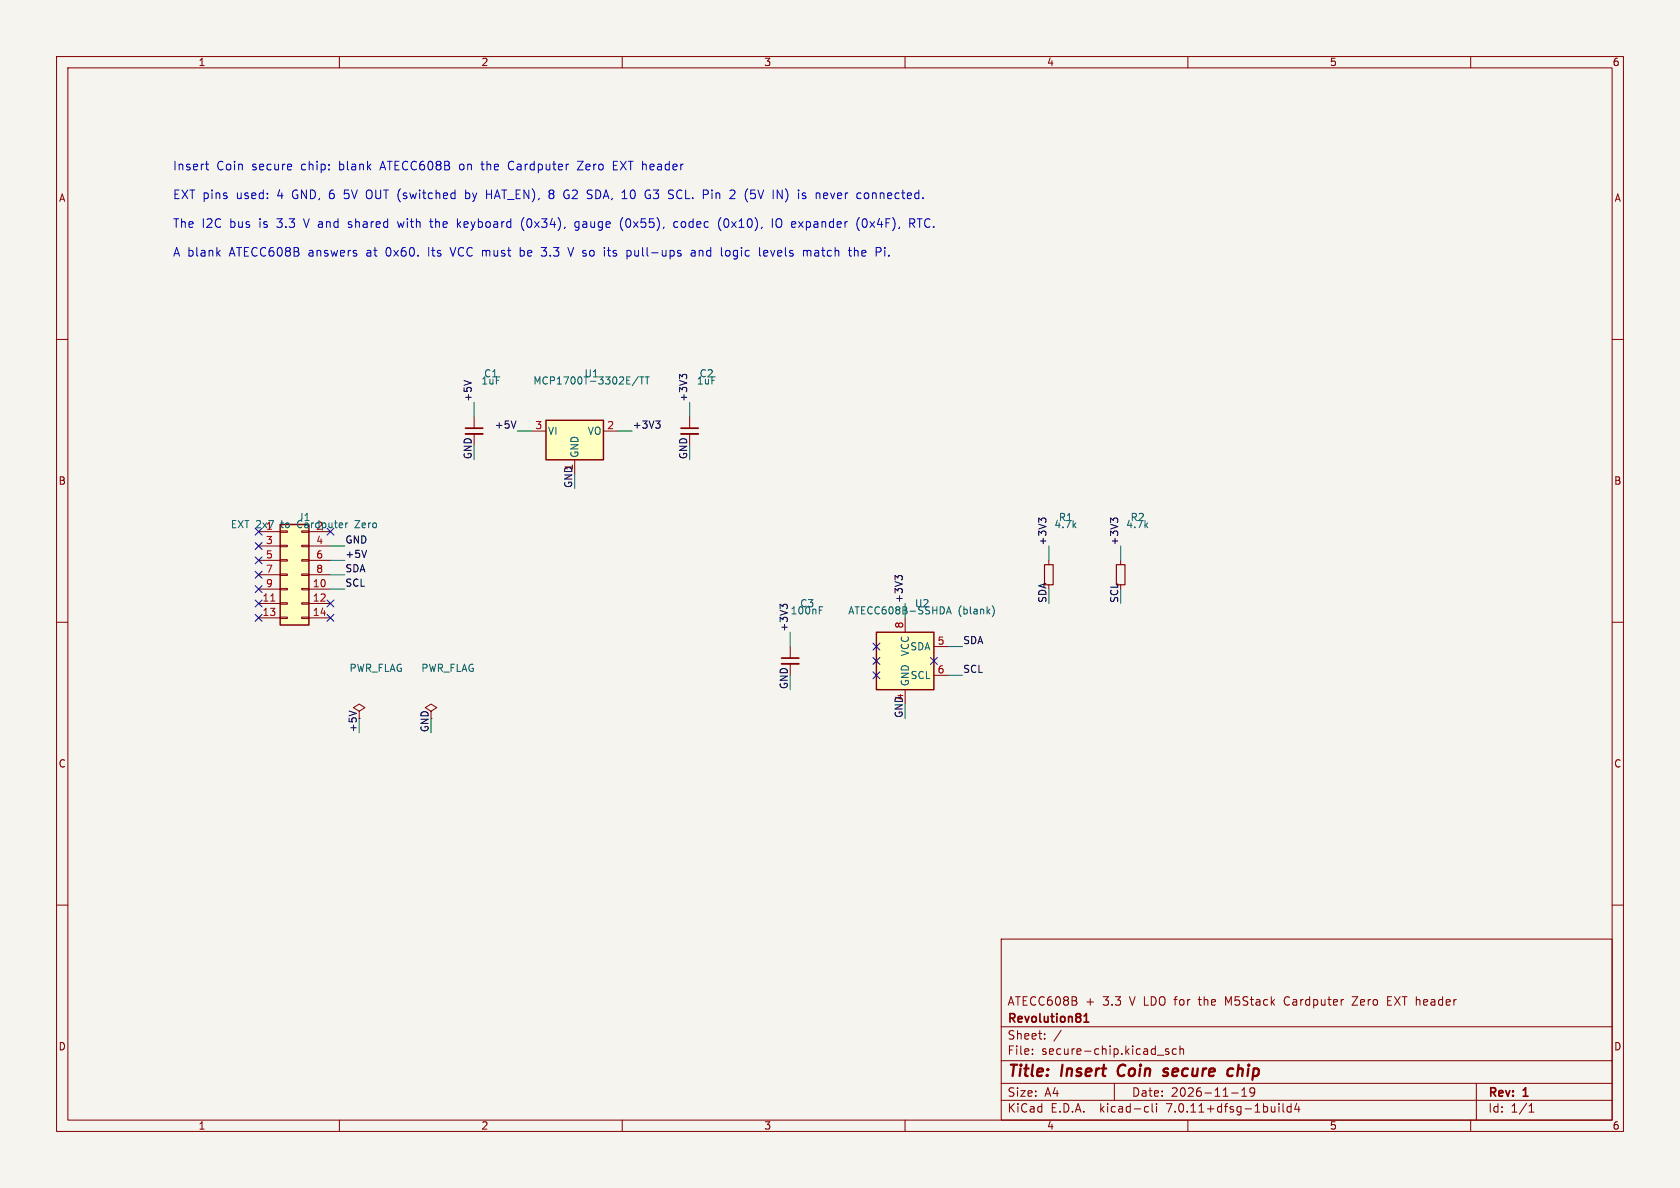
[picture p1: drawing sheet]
(kicad_sch (version 20230121) (generator eeschema)
 (paper "A4")
 (title_block (title "Insert Coin secure chip") (date "2026-11-19") (rev "1")
  (company "Revolution81") (comment 1 "ATECC608B + 3.3 V LDO for the M5Stack Cardputer Zero EXT header"))
 (lib_symbols
  (symbol "Device:R_Small" (pin_numbers hide) (pin_names (offset 0.254) hide) (in_bom yes) (on_board yes)
  (property "Reference" "R" (at 0.762 0.508 0) (effects (font (size 1.27 1.27)) (justify left)))
  (property "Value" "R_Small" (at 0.762 -1.016 0) (effects (font (size 1.27 1.27)) (justify left)))
  (property "Footprint" "" (at 0 0 0) (effects (font (size 1.27 1.27)) hide))
  (property "Datasheet" "~" (at 0 0 0) (effects (font (size 1.27 1.27)) hide))
  (symbol "R_Small_0_1"
   (rectangle (start -0.762 1.778) (end 0.762 -1.778) (stroke (width 0.2032) (type default)) (fill (type none))))
  (symbol "R_Small_1_1"
   (pin passive line (at 0 2.54 270) (length 0.762) (name "~" (effects (font (size 1.27 1.27)))) (number "1" (effects (font (size 1.27 1.27)))))
   (pin passive line (at 0 -2.54 90) (length 0.762) (name "~" (effects (font (size 1.27 1.27)))) (number "2" (effects (font (size 1.27 1.27)))))))
  (symbol "Device:C_Small" (pin_numbers hide) (pin_names (offset 0.254) hide) (in_bom yes) (on_board yes)
  (property "Reference" "C" (at 0.254 1.778 0) (effects (font (size 1.27 1.27)) (justify left)))
  (property "Value" "C_Small" (at 0.254 -2.032 0) (effects (font (size 1.27 1.27)) (justify left)))
  (property "Footprint" "" (at 0 0 0) (effects (font (size 1.27 1.27)) hide))
  (property "Datasheet" "~" (at 0 0 0) (effects (font (size 1.27 1.27)) hide))
  (symbol "C_Small_0_1"
   (polyline (pts (xy -1.524 -0.508) (xy 1.524 -0.508)) (stroke (width 0.3302) (type default)) (fill (type none)))
   (polyline (pts (xy -1.524 0.508) (xy 1.524 0.508)) (stroke (width 0.3048) (type default)) (fill (type none))))
  (symbol "C_Small_1_1"
   (pin passive line (at 0 2.54 270) (length 2.032) (name "~" (effects (font (size 1.27 1.27)))) (number "1" (effects (font (size 1.27 1.27)))))
   (pin passive line (at 0 -2.54 90) (length 2.032) (name "~" (effects (font (size 1.27 1.27)))) (number "2" (effects (font (size 1.27 1.27)))))))
  (symbol "Security:ATECC608A-SSHDA" (in_bom yes) (on_board yes)
  (property "Reference" "U" (at 3.81 6.35 0) (effects (font (size 1.27 1.27))))
  (property "Value" "ATECC608A-SSHDA" (at 10.16 -6.35 0) (effects (font (size 1.27 1.27))))
  (property "Footprint" "Package_SO:SOIC-8_3.9x4.9mm_P1.27mm" (at 0 0 0) (effects (font (size 1.27 1.27)) hide))
  (property "Datasheet" "http://ww1.microchip.com/downloads/en/DeviceDoc/ATECC608A-CryptoAuthentication-Device-Summary-Data-Sheet-DS40001977B.pdf" (at 3.81 6.35 0) (effects (font (size 1.27 1.27)) hide))
  (symbol "ATECC608A-SSHDA_0_1"
   (rectangle (start -5.08 5.08) (end 5.08 -5.08) (stroke (width 0.254) (type default)) (fill (type background))))
  (symbol "ATECC608A-SSHDA_1_1"
   (pin no_connect line (at -5.08 2.54 0) (length 2.54) hide (name "NC" (effects (font (size 1.27 1.27)))) (number "1" (effects (font (size 1.27 1.27)))))
   (pin no_connect line (at -5.08 0 0) (length 2.54) hide (name "NC" (effects (font (size 1.27 1.27)))) (number "2" (effects (font (size 1.27 1.27)))))
   (pin no_connect line (at -5.08 -2.54 0) (length 2.54) hide (name "NC" (effects (font (size 1.27 1.27)))) (number "3" (effects (font (size 1.27 1.27)))))
   (pin power_in line (at 0 -7.62 90) (length 2.54) (name "GND" (effects (font (size 1.27 1.27)))) (number "4" (effects (font (size 1.27 1.27)))))
   (pin bidirectional line (at 7.62 2.54 180) (length 2.54) (name "SDA" (effects (font (size 1.27 1.27)))) (number "5" (effects (font (size 1.27 1.27)))))
   (pin input line (at 7.62 -2.54 180) (length 2.54) (name "SCL" (effects (font (size 1.27 1.27)))) (number "6" (effects (font (size 1.27 1.27)))))
   (pin no_connect line (at 5.08 0 180) (length 2.54) hide (name "NC" (effects (font (size 1.27 1.27)))) (number "7" (effects (font (size 1.27 1.27)))))
   (pin power_in line (at 0 7.62 270) (length 2.54) (name "VCC" (effects (font (size 1.27 1.27)))) (number "8" (effects (font (size 1.27 1.27)))))))
  (symbol "Regulator_Linear:MCP1700x-300xxTT" (pin_names (offset 0.254)) (in_bom yes) (on_board yes)
  (property "Reference" "U" (at -3.81 3.175 0) (effects (font (size 1.27 1.27))))
  (property "Value" "MCP1700x-300xxTT" (at 0 3.175 0) (effects (font (size 1.27 1.27)) (justify left)))
  (property "Footprint" "Package_TO_SOT_SMD:SOT-23" (at 0 5.715 0) (effects (font (size 1.27 1.27)) hide))
  (property "Datasheet" "http://ww1.microchip.com/downloads/en/DeviceDoc/20001826D.pdf" (at 0 0 0) (effects (font (size 1.27 1.27)) hide))
  (symbol "MCP1700x-300xxTT_0_1"
   (rectangle (start -5.08 1.905) (end 5.08 -5.08) (stroke (width 0.254) (type default)) (fill (type background))))
  (symbol "MCP1700x-300xxTT_1_1"
   (pin power_in line (at 0 -7.62 90) (length 2.54) (name "GND" (effects (font (size 1.27 1.27)))) (number "1" (effects (font (size 1.27 1.27)))))
   (pin power_out line (at 7.62 0 180) (length 2.54) (name "VO" (effects (font (size 1.27 1.27)))) (number "2" (effects (font (size 1.27 1.27)))))
   (pin power_in line (at -7.62 0 0) (length 2.54) (name "VI" (effects (font (size 1.27 1.27)))) (number "3" (effects (font (size 1.27 1.27)))))))
  (symbol "Connector_Generic:Conn_02x07_Odd_Even" (pin_names (offset 1.016) hide) (in_bom yes) (on_board yes)
  (property "Reference" "J" (at 1.27 10.16 0) (effects (font (size 1.27 1.27))))
  (property "Value" "Conn_02x07_Odd_Even" (at 1.27 -10.16 0) (effects (font (size 1.27 1.27))))
  (property "Footprint" "" (at 0 0 0) (effects (font (size 1.27 1.27)) hide))
  (property "Datasheet" "~" (at 0 0 0) (effects (font (size 1.27 1.27)) hide))
  (symbol "Conn_02x07_Odd_Even_1_1"
   (rectangle (start -1.27 -7.493) (end 0 -7.747) (stroke (width 0.1524) (type default)) (fill (type none)))
   (rectangle (start -1.27 -4.953) (end 0 -5.207) (stroke (width 0.1524) (type default)) (fill (type none)))
   (rectangle (start -1.27 -2.413) (end 0 -2.667) (stroke (width 0.1524) (type default)) (fill (type none)))
   (rectangle (start -1.27 0.127) (end 0 -0.127) (stroke (width 0.1524) (type default)) (fill (type none)))
   (rectangle (start -1.27 2.667) (end 0 2.413) (stroke (width 0.1524) (type default)) (fill (type none)))
   (rectangle (start -1.27 5.207) (end 0 4.953) (stroke (width 0.1524) (type default)) (fill (type none)))
   (rectangle (start -1.27 7.747) (end 0 7.493) (stroke (width 0.1524) (type default)) (fill (type none)))
   (rectangle (start -1.27 8.89) (end 3.81 -8.89) (stroke (width 0.254) (type default)) (fill (type background)))
   (rectangle (start 3.81 -7.493) (end 2.54 -7.747) (stroke (width 0.1524) (type default)) (fill (type none)))
   (rectangle (start 3.81 -4.953) (end 2.54 -5.207) (stroke (width 0.1524) (type default)) (fill (type none)))
   (rectangle (start 3.81 -2.413) (end 2.54 -2.667) (stroke (width 0.1524) (type default)) (fill (type none)))
   (rectangle (start 3.81 0.127) (end 2.54 -0.127) (stroke (width 0.1524) (type default)) (fill (type none)))
   (rectangle (start 3.81 2.667) (end 2.54 2.413) (stroke (width 0.1524) (type default)) (fill (type none)))
   (rectangle (start 3.81 5.207) (end 2.54 4.953) (stroke (width 0.1524) (type default)) (fill (type none)))
   (rectangle (start 3.81 7.747) (end 2.54 7.493) (stroke (width 0.1524) (type default)) (fill (type none)))
   (pin passive line (at -5.08 7.62 0) (length 3.81) (name "Pin_1" (effects (font (size 1.27 1.27)))) (number "1" (effects (font (size 1.27 1.27)))))
   (pin passive line (at 7.62 -2.54 180) (length 3.81) (name "Pin_10" (effects (font (size 1.27 1.27)))) (number "10" (effects (font (size 1.27 1.27)))))
   (pin passive line (at -5.08 -5.08 0) (length 3.81) (name "Pin_11" (effects (font (size 1.27 1.27)))) (number "11" (effects (font (size 1.27 1.27)))))
   (pin passive line (at 7.62 -5.08 180) (length 3.81) (name "Pin_12" (effects (font (size 1.27 1.27)))) (number "12" (effects (font (size 1.27 1.27)))))
   (pin passive line (at -5.08 -7.62 0) (length 3.81) (name "Pin_13" (effects (font (size 1.27 1.27)))) (number "13" (effects (font (size 1.27 1.27)))))
   (pin passive line (at 7.62 -7.62 180) (length 3.81) (name "Pin_14" (effects (font (size 1.27 1.27)))) (number "14" (effects (font (size 1.27 1.27)))))
   (pin passive line (at 7.62 7.62 180) (length 3.81) (name "Pin_2" (effects (font (size 1.27 1.27)))) (number "2" (effects (font (size 1.27 1.27)))))
   (pin passive line (at -5.08 5.08 0) (length 3.81) (name "Pin_3" (effects (font (size 1.27 1.27)))) (number "3" (effects (font (size 1.27 1.27)))))
   (pin passive line (at 7.62 5.08 180) (length 3.81) (name "Pin_4" (effects (font (size 1.27 1.27)))) (number "4" (effects (font (size 1.27 1.27)))))
   (pin passive line (at -5.08 2.54 0) (length 3.81) (name "Pin_5" (effects (font (size 1.27 1.27)))) (number "5" (effects (font (size 1.27 1.27)))))
   (pin passive line (at 7.62 2.54 180) (length 3.81) (name "Pin_6" (effects (font (size 1.27 1.27)))) (number "6" (effects (font (size 1.27 1.27)))))
   (pin passive line (at -5.08 0 0) (length 3.81) (name "Pin_7" (effects (font (size 1.27 1.27)))) (number "7" (effects (font (size 1.27 1.27)))))
   (pin passive line (at 7.62 0 180) (length 3.81) (name "Pin_8" (effects (font (size 1.27 1.27)))) (number "8" (effects (font (size 1.27 1.27)))))
   (pin passive line (at -5.08 -2.54 0) (length 3.81) (name "Pin_9" (effects (font (size 1.27 1.27)))) (number "9" (effects (font (size 1.27 1.27)))))))
  (symbol "power:PWR_FLAG" (power) (pin_numbers hide) (pin_names (offset 0) hide) (in_bom yes) (on_board yes)
  (property "Reference" "#FLG" (at 0 1.905 0) (effects (font (size 1.27 1.27)) hide))
  (property "Value" "PWR_FLAG" (at 0 3.81 0) (effects (font (size 1.27 1.27))))
  (property "Footprint" "" (at 0 0 0) (effects (font (size 1.27 1.27)) hide))
  (property "Datasheet" "~" (at 0 0 0) (effects (font (size 1.27 1.27)) hide))
  (symbol "PWR_FLAG_0_0"
   (pin power_out line (at 0 0 90) (length 0) (name "pwr" (effects (font (size 1.27 1.27)))) (number "1" (effects (font (size 1.27 1.27))))))
  (symbol "PWR_FLAG_0_1"
   (polyline (pts (xy 0 0) (xy 0 1.27) (xy -1.016 1.905) (xy 0 2.54) (xy 1.016 1.905) (xy 0 1.27)) (stroke (width 0) (type default)) (fill (type none))))))
 (symbol (lib_id "Connector_Generic:Conn_02x07_Odd_Even") (at 50.8 101.6 0) (unit 1) (in_bom yes) (on_board yes) (dnp no)
  (property "Reference" "J1" (at 53.8 91.44 0) (effects (font (size 1.27 1.27))))
  (property "Value" "EXT 2x7 to Cardputer Zero" (at 53.8 92.71 0) (effects (font (size 1.27 1.27))))
  (property "Footprint" "Connector_PinHeader_2.54mm:PinHeader_2x07_P2.54mm_Vertical" (at 50.8 101.6 0) (effects (font (size 1.27 1.27)) hide))
  (property "Datasheet" "" (at 50.8 101.6 0) (effects (font (size 1.27 1.27)) hide))
  (property "MPN" "2x7 2.54mm male header" (at 50.8 101.6 0) (effects (font (size 1.27 1.27)) hide)) (pin "1") (pin "10") (pin "11") (pin "12") (pin "13") (pin "14") (pin "2") (pin "3") (pin "4") (pin "5") (pin "6") (pin "7") (pin "8") (pin "9"))
 (no_connect (at 45.72 93.98))
 (wire (pts (xy 58.42 104.14) (xy 60.96 104.14)) (stroke (width 0) (type default)))
 (label "SCL" (at 60.96 104.14 0) (fields_autoplaced) (effects (font (size 1.27 1.27)) (justify left bottom)))
 (no_connect (at 45.72 106.68))
 (no_connect (at 58.42 106.68))
 (no_connect (at 45.72 109.22))
 (no_connect (at 58.42 109.22))
 (no_connect (at 58.42 93.98))
 (no_connect (at 45.72 96.52))
 (wire (pts (xy 58.42 96.52) (xy 60.96 96.52)) (stroke (width 0) (type default)))
 (label "GND" (at 60.96 96.52 0) (fields_autoplaced) (effects (font (size 1.27 1.27)) (justify left bottom)))
 (no_connect (at 45.72 99.06))
 (wire (pts (xy 58.42 99.06) (xy 60.96 99.06)) (stroke (width 0) (type default)))
 (label "+5V" (at 60.96 99.06 0) (fields_autoplaced) (effects (font (size 1.27 1.27)) (justify left bottom)))
 (no_connect (at 45.72 101.6))
 (wire (pts (xy 58.42 101.6) (xy 60.96 101.6)) (stroke (width 0) (type default)))
 (label "SDA" (at 60.96 101.6 0) (fields_autoplaced) (effects (font (size 1.27 1.27)) (justify left bottom)))
 (no_connect (at 45.72 104.14))
 (symbol (lib_id "Regulator_Linear:MCP1700x-300xxTT") (at 101.6 76.2 0) (unit 1) (in_bom yes) (on_board yes) (dnp no)
  (property "Reference" "U1" (at 104.6 66.04 0) (effects (font (size 1.27 1.27))))
  (property "Value" "MCP1700T-3302E/TT" (at 104.6 67.31 0) (effects (font (size 1.27 1.27))))
  (property "Footprint" "Package_TO_SOT_SMD:SOT-23" (at 101.6 76.2 0) (effects (font (size 1.27 1.27)) hide))
  (property "Datasheet" "" (at 101.6 76.2 0) (effects (font (size 1.27 1.27)) hide))
  (property "MPN" "MCP1700T-3302E/TT" (at 101.6 76.2 0) (effects (font (size 1.27 1.27)) hide)) (pin "1") (pin "2") (pin "3"))
 (wire (pts (xy 101.6 83.82) (xy 101.6 86.36)) (stroke (width 0) (type default)))
 (label "GND" (at 101.6 86.36 90) (fields_autoplaced) (effects (font (size 1.27 1.27)) (justify left bottom)))
 (wire (pts (xy 109.22 76.2) (xy 111.76 76.2)) (stroke (width 0) (type default)))
 (label "+3V3" (at 111.76 76.2 0) (fields_autoplaced) (effects (font (size 1.27 1.27)) (justify left bottom)))
 (wire (pts (xy 93.98 76.2) (xy 91.44 76.2)) (stroke (width 0) (type default)))
 (label "+5V" (at 91.44 76.2 0) (fields_autoplaced) (effects (font (size 1.27 1.27)) (justify right bottom)))
 (symbol (lib_id "Device:C_Small") (at 83.82 76.2 0) (unit 1) (in_bom yes) (on_board yes) (dnp no)
  (property "Reference" "C1" (at 86.82 66.04 0) (effects (font (size 1.27 1.27))))
  (property "Value" "1uF" (at 86.82 67.31 0) (effects (font (size 1.27 1.27))))
  (property "Footprint" "Capacitor_SMD:C_0603_1608Metric" (at 83.82 76.2 0) (effects (font (size 1.27 1.27)) hide))
  (property "Datasheet" "" (at 83.82 76.2 0) (effects (font (size 1.27 1.27)) hide))
  (property "MPN" "1uF 16V X7R 0603" (at 83.82 76.2 0) (effects (font (size 1.27 1.27)) hide)) (pin "1") (pin "2"))
 (wire (pts (xy 83.82 73.66) (xy 83.82 71.12)) (stroke (width 0) (type default)))
 (label "+5V" (at 83.82 71.12 90) (fields_autoplaced) (effects (font (size 1.27 1.27)) (justify left bottom)))
 (wire (pts (xy 83.82 78.74) (xy 83.82 81.28)) (stroke (width 0) (type default)))
 (label "GND" (at 83.82 81.28 90) (fields_autoplaced) (effects (font (size 1.27 1.27)) (justify left bottom)))
 (symbol (lib_id "Device:C_Small") (at 121.92 76.2 0) (unit 1) (in_bom yes) (on_board yes) (dnp no)
  (property "Reference" "C2" (at 124.92 66.04 0) (effects (font (size 1.27 1.27))))
  (property "Value" "1uF" (at 124.92 67.31 0) (effects (font (size 1.27 1.27))))
  (property "Footprint" "Capacitor_SMD:C_0603_1608Metric" (at 121.92 76.2 0) (effects (font (size 1.27 1.27)) hide))
  (property "Datasheet" "" (at 121.92 76.2 0) (effects (font (size 1.27 1.27)) hide))
  (property "MPN" "1uF 16V X7R 0603" (at 121.92 76.2 0) (effects (font (size 1.27 1.27)) hide)) (pin "1") (pin "2"))
 (wire (pts (xy 121.92 73.66) (xy 121.92 71.12)) (stroke (width 0) (type default)))
 (label "+3V3" (at 121.92 71.12 90) (fields_autoplaced) (effects (font (size 1.27 1.27)) (justify left bottom)))
 (wire (pts (xy 121.92 78.74) (xy 121.92 81.28)) (stroke (width 0) (type default)))
 (label "GND" (at 121.92 81.28 90) (fields_autoplaced) (effects (font (size 1.27 1.27)) (justify left bottom)))
 (symbol (lib_id "Security:ATECC608A-SSHDA") (at 160.02 116.84 0) (unit 1) (in_bom yes) (on_board yes) (dnp no)
  (property "Reference" "U2" (at 163.02 106.68 0) (effects (font (size 1.27 1.27))))
  (property "Value" "ATECC608B-SSHDA (blank)" (at 163.02 107.95 0) (effects (font (size 1.27 1.27))))
  (property "Footprint" "Package_SO:SOIC-8_3.9x4.9mm_P1.27mm" (at 160.02 116.84 0) (effects (font (size 1.27 1.27)) hide))
  (property "Datasheet" "" (at 160.02 116.84 0) (effects (font (size 1.27 1.27)) hide))
  (property "MPN" "ATECC608B-SSHDA-T" (at 160.02 116.84 0) (effects (font (size 1.27 1.27)) hide)) (pin "1") (pin "2") (pin "3") (pin "4") (pin "5") (pin "6") (pin "7") (pin "8"))
 (no_connect (at 154.94 114.3))
 (no_connect (at 154.94 116.84))
 (no_connect (at 154.94 119.38))
 (wire (pts (xy 160.02 124.46) (xy 160.02 127)) (stroke (width 0) (type default)))
 (label "GND" (at 160.02 127 90) (fields_autoplaced) (effects (font (size 1.27 1.27)) (justify left bottom)))
 (wire (pts (xy 167.64 114.3) (xy 170.18 114.3)) (stroke (width 0) (type default)))
 (label "SDA" (at 170.18 114.3 0) (fields_autoplaced) (effects (font (size 1.27 1.27)) (justify left bottom)))
 (wire (pts (xy 167.64 119.38) (xy 170.18 119.38)) (stroke (width 0) (type default)))
 (label "SCL" (at 170.18 119.38 0) (fields_autoplaced) (effects (font (size 1.27 1.27)) (justify left bottom)))
 (no_connect (at 165.1 116.84))
 (wire (pts (xy 160.02 109.22) (xy 160.02 106.68)) (stroke (width 0) (type default)))
 (label "+3V3" (at 160.02 106.68 90) (fields_autoplaced) (effects (font (size 1.27 1.27)) (justify left bottom)))
 (symbol (lib_id "Device:C_Small") (at 139.7 116.84 0) (unit 1) (in_bom yes) (on_board yes) (dnp no)
  (property "Reference" "C3" (at 142.7 106.68 0) (effects (font (size 1.27 1.27))))
  (property "Value" "100nF" (at 142.7 107.95 0) (effects (font (size 1.27 1.27))))
  (property "Footprint" "Capacitor_SMD:C_0603_1608Metric" (at 139.7 116.84 0) (effects (font (size 1.27 1.27)) hide))
  (property "Datasheet" "" (at 139.7 116.84 0) (effects (font (size 1.27 1.27)) hide))
  (property "MPN" "100nF 16V X7R 0603" (at 139.7 116.84 0) (effects (font (size 1.27 1.27)) hide)) (pin "1") (pin "2"))
 (wire (pts (xy 139.7 114.3) (xy 139.7 111.76)) (stroke (width 0) (type default)))
 (label "+3V3" (at 139.7 111.76 90) (fields_autoplaced) (effects (font (size 1.27 1.27)) (justify left bottom)))
 (wire (pts (xy 139.7 119.38) (xy 139.7 121.92)) (stroke (width 0) (type default)))
 (label "GND" (at 139.7 121.92 90) (fields_autoplaced) (effects (font (size 1.27 1.27)) (justify left bottom)))
 (symbol (lib_id "Device:R_Small") (at 185.42 101.6 0) (unit 1) (in_bom yes) (on_board yes) (dnp no)
  (property "Reference" "R1" (at 188.42 91.44 0) (effects (font (size 1.27 1.27))))
  (property "Value" "4.7k" (at 188.42 92.71 0) (effects (font (size 1.27 1.27))))
  (property "Footprint" "Resistor_SMD:R_0603_1608Metric" (at 185.42 101.6 0) (effects (font (size 1.27 1.27)) hide))
  (property "Datasheet" "" (at 185.42 101.6 0) (effects (font (size 1.27 1.27)) hide))
  (property "MPN" "4.7k 1% 0603" (at 185.42 101.6 0) (effects (font (size 1.27 1.27)) hide)) (pin "1") (pin "2"))
 (wire (pts (xy 185.42 99.06) (xy 185.42 96.52)) (stroke (width 0) (type default)))
 (label "+3V3" (at 185.42 96.52 90) (fields_autoplaced) (effects (font (size 1.27 1.27)) (justify left bottom)))
 (wire (pts (xy 185.42 104.14) (xy 185.42 106.68)) (stroke (width 0) (type default)))
 (label "SDA" (at 185.42 106.68 90) (fields_autoplaced) (effects (font (size 1.27 1.27)) (justify left bottom)))
 (symbol (lib_id "Device:R_Small") (at 198.12 101.6 0) (unit 1) (in_bom yes) (on_board yes) (dnp no)
  (property "Reference" "R2" (at 201.12 91.44 0) (effects (font (size 1.27 1.27))))
  (property "Value" "4.7k" (at 201.12 92.71 0) (effects (font (size 1.27 1.27))))
  (property "Footprint" "Resistor_SMD:R_0603_1608Metric" (at 198.12 101.6 0) (effects (font (size 1.27 1.27)) hide))
  (property "Datasheet" "" (at 198.12 101.6 0) (effects (font (size 1.27 1.27)) hide))
  (property "MPN" "4.7k 1% 0603" (at 198.12 101.6 0) (effects (font (size 1.27 1.27)) hide)) (pin "1") (pin "2"))
 (wire (pts (xy 198.12 99.06) (xy 198.12 96.52)) (stroke (width 0) (type default)))
 (label "+3V3" (at 198.12 96.52 90) (fields_autoplaced) (effects (font (size 1.27 1.27)) (justify left bottom)))
 (wire (pts (xy 198.12 104.14) (xy 198.12 106.68)) (stroke (width 0) (type default)))
 (label "SCL" (at 198.12 106.68 90) (fields_autoplaced) (effects (font (size 1.27 1.27)) (justify left bottom)))
 (symbol (lib_id "power:PWR_FLAG") (at 63.5 127 0) (unit 1) (in_bom no) (on_board no) (dnp no)
  (property "Reference" "#FLG01" (at 66.5 116.84 0) (effects (font (size 1.27 1.27)) hide))
  (property "Value" "PWR_FLAG" (at 66.5 118.11 0) (effects (font (size 1.27 1.27))))
  (property "Footprint" "" (at 63.5 127 0) (effects (font (size 1.27 1.27)) hide))
  (property "Datasheet" "" (at 63.5 127 0) (effects (font (size 1.27 1.27)) hide)) (pin "1"))
 (wire (pts (xy 63.5 127) (xy 63.5 129.54)) (stroke (width 0) (type default)))
 (label "+5V" (at 63.5 129.54 90) (fields_autoplaced) (effects (font (size 1.27 1.27)) (justify left bottom)))
 (symbol (lib_id "power:PWR_FLAG") (at 76.2 127 0) (unit 1) (in_bom no) (on_board no) (dnp no)
  (property "Reference" "#FLG02" (at 79.2 116.84 0) (effects (font (size 1.27 1.27)) hide))
  (property "Value" "PWR_FLAG" (at 79.2 118.11 0) (effects (font (size 1.27 1.27))))
  (property "Footprint" "" (at 76.2 127 0) (effects (font (size 1.27 1.27)) hide))
  (property "Datasheet" "" (at 76.2 127 0) (effects (font (size 1.27 1.27)) hide)) (pin "1"))
 (wire (pts (xy 76.2 127) (xy 76.2 129.54)) (stroke (width 0) (type default)))
 (label "GND" (at 76.2 129.54 90) (fields_autoplaced) (effects (font (size 1.27 1.27)) (justify left bottom)))
 (text "Insert Coin secure chip: blank ATECC608B on the Cardputer Zero EXT header" (at 30.48 30.48 0) (effects (font (size 1.524 1.524)) (justify left bottom)))
 (text "EXT pins used: 4 GND, 6 5V OUT (switched by HAT_EN), 8 G2 SDA, 10 G3 SCL. Pin 2 (5V IN) is never connected." (at 30.48 35.56 0) (effects (font (size 1.524 1.524)) (justify left bottom)))
 (text "The I2C bus is 3.3 V and shared with the keyboard (0x34), gauge (0x55), codec (0x10), IO expander (0x4F), RTC." (at 30.48 40.64 0) (effects (font (size 1.524 1.524)) (justify left bottom)))
 (text "A blank ATECC608B answers at 0x60. Its VCC must be 3.3 V so its pull-ups and logic levels match the Pi." (at 30.48 45.72 0) (effects (font (size 1.524 1.524)) (justify left bottom)))
 (sheet_instances (path "" (page "1"))))
